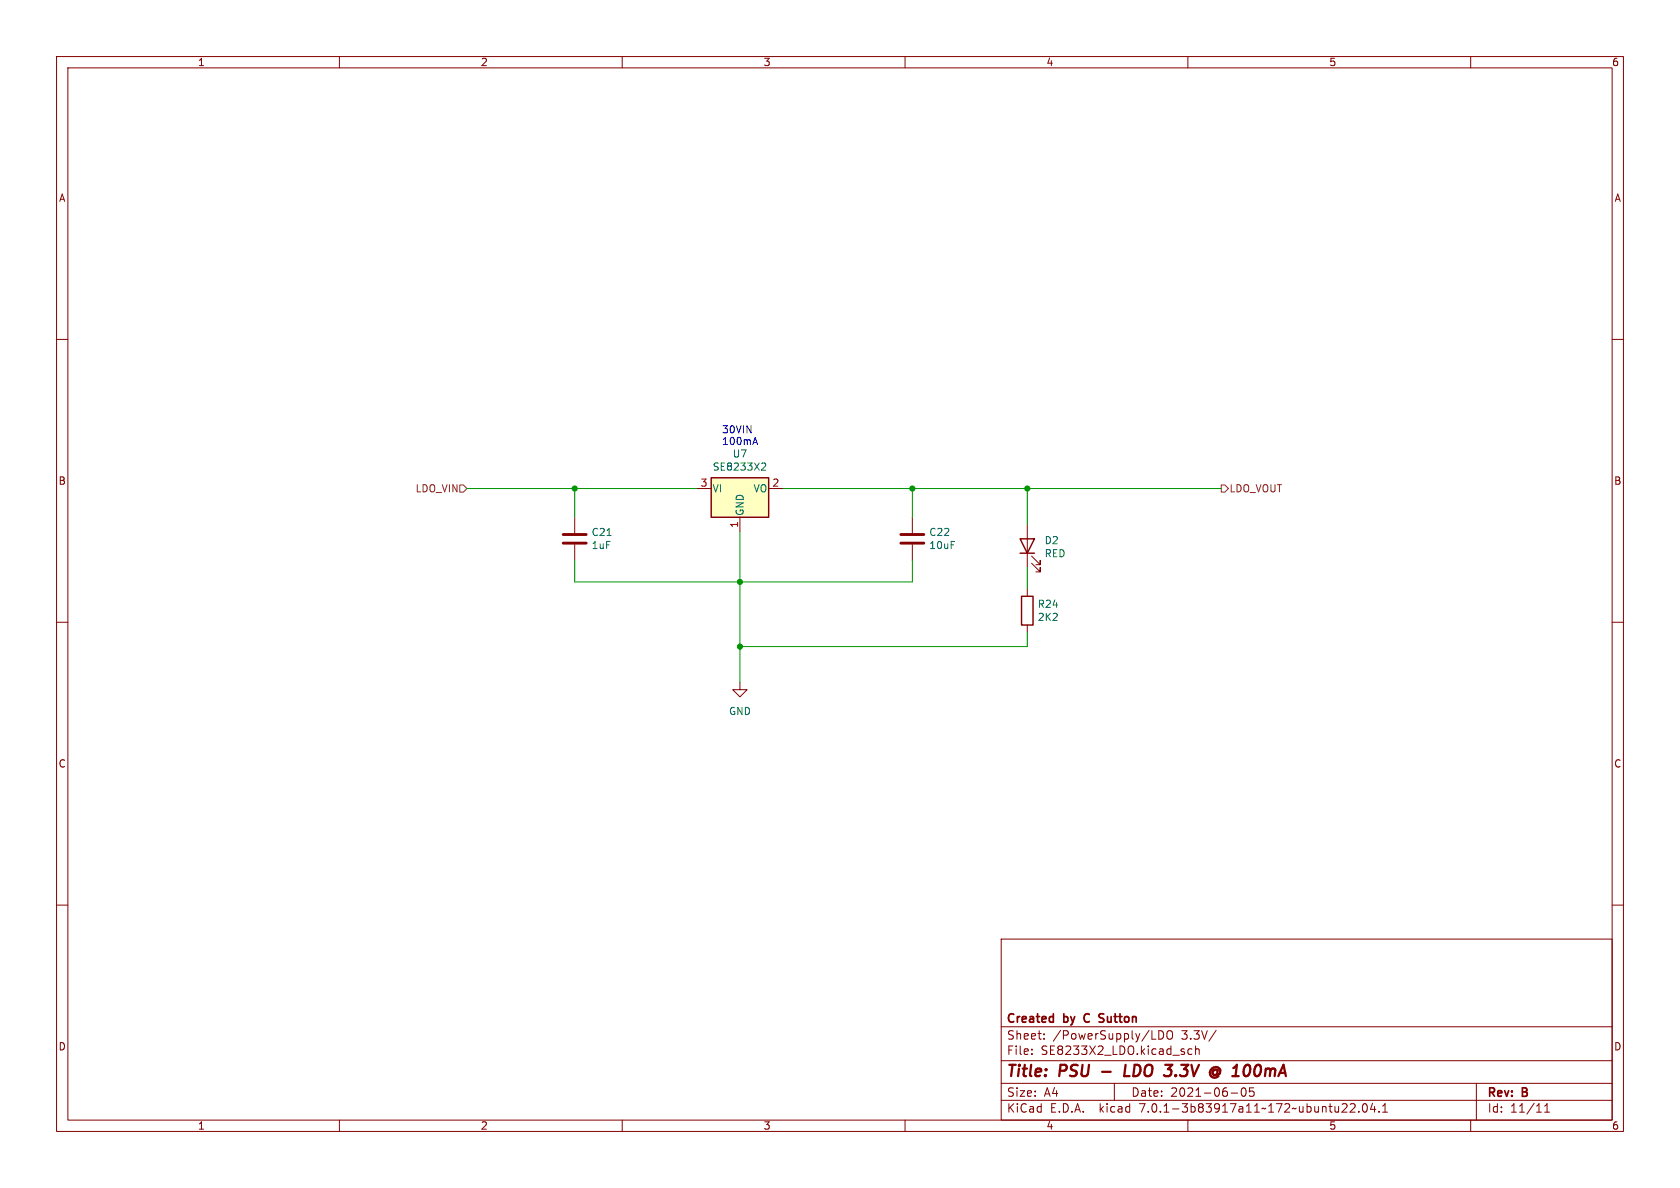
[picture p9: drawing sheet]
<svg xmlns="http://www.w3.org/2000/svg" width="297mm" height="210mm" viewBox="0 0 297 210" stroke-linecap="round" stroke-linejoin="round" font-family="sans-serif">
<g fill="none" stroke="#840000" stroke-width=".18">
<path d="M10 10h277v190h-277zM12 12h273v186h-273zM60 10v2M110 10v2M160 10v2M210 10v2M260 10v2M10 60h2M285 60h2M101.6 91.4v2.8M101.6 96.3v2.8M123.2 86.4h2.5"/>
<path d="M130.8 91.4v2.6M135.9 86.4h2.5M161.3 91.4v2.8M161.3 96.3v2.8M181.6 92.7v7.6M182.4 99.6l1.5 1.5v-.8v.8h-.8M182.4 98.3l1.5 1.5v-.7v.7h-.8M10 110h2M181.6 104.1v1.3M181.6 110.5v1.3M285 110h2M130.8 120.7v1.2h1.3l-1.3 1.3-1.3-1.3h1.3"/>
<path d="M10 160h2M285 160h2M177 166h108v32h-108zM60 198v2M110 198v2M160 198v2M177 194.5h108M177 191.5h108M177 187.5h108M177 181.5h108M182.4 186.3v.1M182.4 185.5v.1"/>
<path d="M184.6 183.6v.1M184.6 182.8v.1M197 191.5v3M204.9 182.2a.76 .76 0 0 1 .8 .8 .76 .76 0 0 1-.8 .7zM206.5 182.3a.5 .5 0 0 1 .5-.1 .5 .5 0 0 1 .3 .5v.5a.5 .5 0 0 1-.5 .5 .5 .5 0 0 1-.5-.5v-.5zM210 198v2M210.7 185.5l-.4-.1-.3 .3v.4l.1 .2h.6M211.4 185.5l.2-.1 .3 .1 .1 .9M211.4 184.9v1.5M215 182.1l-1.3 2M217.6 193.2h1.2M219.6 192.4l.2-.1a.81 .81 0 0 1 .6 .6 .81 .81 0 0 1-.3 .8l-.2 .1a.81 .81 0 0 1-.6-.6 .81 .81 0 0 1 .3-.8z"/>
<path d="M221.6 192.3h-.7v.7l.2-.1h.5l.1 .3-.1 .5-.2 .1-.5-.1M237.2 196.6h.9M238.1 195.2v.5M238.7 195.2l.6-.1 .2 .1 .1 .3-1 1.1h1M240.2 196.5v.1M241.1 195.2l.1-.1a.81 .81 0 0 1 .6 .6 .81 .81 0 0 1-.3 .8l-.1 .1a.81 .81 0 0 1-.6-.6 .81 .81 0 0 1 .3-.8zM242.6 195l-.3 1.1h.9M243 195.6v1M243.8 196.5v.1M244.4 196.6h.9M244.4 195.5l.5-.4v1.5M260 198v2"/>
<path d="M261 191.5v6.5M273.1 196.6h.8M273.1 195.5l.4-.4v1.5"/>
</g>
<path d="M199 188.2l-.3 2h1M214.8 189.1l.5 .2M215 188.6l.3 .1 .4 .5-.1 .7h-.2h-.2M215.2 189.9l-.3 .1M215.3 189.1l-.1 .8M215.4 190.2l-.7 .3" fill="none" stroke="#840000" stroke-width=".4"/>
<path d="M194.4 179.8l.5 .2M194.9 179.2l-.5 .1M194.3 180.6l.6 .1" fill="none" stroke="#840000" stroke-width=".3"/>
<path d="M99.6 96h4M99.6 94.5h4M159.3 96h4M159.3 94.5h4" fill="none" stroke="#840000" stroke-width=".51"/>
<path d="M125.7 84.5h10.2v6.9h-10.2zM180.3 95.3h2.6l-1.3 2.5zM180.3 97.8h2.6M180.6 105.4h2v5.1h-2z" fill="none" stroke="#840000" stroke-width=".25"/>
<path d="M125.7 84.5h10.2v6.9h-10.2z" fill="#ffffc2" stroke="#ffffc2" stroke-width=".18"/>
<path d="M134.8 81.8l.5 .1 .1 .3-.8 .9h.8" fill="none" stroke="#006464" stroke-width=".18"/>
<path d="M81.3 85.7h.6l.6 .7-.6 .6h-.6zM215.9 85.7h.6l.7 .7-.7 .6h-.6z" fill="none" stroke="#725600" stroke-width=".18"/>
<path d="M133.5 77.3l.4 1.3" fill="none" stroke="#0000c2" stroke-width=".18"/>
<path d="M82.5 86.4h40.7M101.6 86.4v5M101.6 99.1v3.8h59.7v-3.8M130.8 94v26.7M138.4 86.4h77.5M161.3 86.4v5M181.6 86.4v6.3M181.6 100.3v3.8M181.6 111.8v2.5h-50.8" fill="none" stroke="#009600" stroke-width=".18"/>
<g fill="#009600" stroke="#009600" stroke-width=".18">
<circle cx="161.3" cy="86.4" r=".46"/>
<circle cx="181.6" cy="86.4" r=".46"/>
<circle cx="101.6" cy="86.4" r=".46"/>
<circle cx="130.8" cy="102.9" r=".46"/>
<circle cx="130.8" cy="114.3" r=".46"/>
</g>
<g font-size="2.8" fill="#840000">
<text x="178" y="190.8">Title:</text>
<text x="187.4" y="190.8">PSU</text>
<text x="195.5" y="190.8">-</text>
<text x="200.1" y="190.8">LDO 3.3V</text>
<text x="216.4" y="190.8">@ 100mA</text>
</g>
<g font-size="2.1" fill="#840000">
<text x="178" y="183.9">Sheet:</text>
<text x="178" y="181.1">Created</text>
<text x="186.2" y="183.9">/PowerSupply/LDO</text>
<text x="188.2" y="181.1">by</text>
<text x="192.3" y="181.1">C</text>
<text x="195.4" y="181.1">Sutton</text>
<text x="208.9" y="183.9">3.3V/</text>
<text x="178" y="186.6">File:</text>
<text x="184" y="186.6">SE8233X2_LDO.kicad_sch</text>
<text x="178" y="196.8">KiCad</text>
<text x="178" y="194">Size:</text>
<text x="184.6" y="194">A4</text>
<text x="185.7" y="196.8">E.D.A.</text>
<text x="194.4" y="196.8">kicad</text>
<text x="200" y="194">Date:</text>
<text x="201.5" y="196.8">7.0.1-3b83917a11~172~ubuntu22.04.1</text>
<text x="206.9" y="194">2021-06-05</text>
<text x="263" y="194.2">Rev:</text>
<text x="263" y="196.8">Id:</text>
<text x="267" y="196.8">11/11</text>
<text x="269.2" y="194.2">B</text>
</g>
<g font-size="1.8" fill="#840000">
<text x="35" y="11.8">1</text>
<text x="85" y="11.8">2</text>
<text x="135" y="11.8">3</text>
<text x="185" y="11.8">4</text>
<text x="235" y="11.8">5</text>
<text x="285" y="11.8">6</text>
<text x="10.4" y="35.8">A</text>
<text x="285.4" y="35.8">A</text>
<text x="10.3" y="85.8">B</text>
<text x="285.3" y="85.8">B</text>
<text x="10.3" y="135.8">C</text>
<text x="285.3" y="135.8">C</text>
<text x="10.3" y="185.8">D</text>
<text x="285.3" y="185.8">D</text>
<text x="35" y="199.8">1</text>
<text x="85" y="199.8">2</text>
<text x="135" y="199.8">3</text>
<text x="185" y="199.8">4</text>
<text x="235" y="199.8">5</text>
<text x="285" y="199.8">6</text>
</g>
<g font-size="1.8" fill="#0000c2">
<text x="127.6" y="76.7">30VIN</text>
<text x="127.6" y="78.7">100mA</text>
</g>
<g font-size="1.8" fill="#006464">
<text x="125.9" y="83.4">SE8233X2</text>
<text x="129.5" y="81">U7</text>
<text x="126" y="87.2">VI</text>
<text x="133.1" y="87.2">VO</text>
<text x="104.5" y="94.9">C21</text>
<text x="131.6" y="91.2" transform="rotate(-90 131.6 91.2)">GND</text>
<text x="164.2" y="94.9">C22</text>
<text x="104.5" y="97.2">1uF</text>
<text x="164.2" y="97.2">10uF</text>
<text x="184.6" y="96.4">D2</text>
<text x="184.6" y="98.7">RED</text>
<text x="183.4" y="107.6">R24</text>
<text x="183.4" y="109.9">2K2</text>
<text x="128.8" y="126.6">GND</text>
</g>
<g font-size="1.8" fill="#725600">
<text x="73.3" y="87.2">LDO_VIN</text>
<text x="217.4" y="87.2">LDO_VOUT</text>
</g>
<g font-size="1.8" fill="#a90000">
<text x="123.8" y="86.1">3</text>
<text x="136.5" y="86.1">2</text>
<text x="130.6" y="93.4" transform="rotate(-90 130.6 93.4)">1</text>
</g>
</svg>
